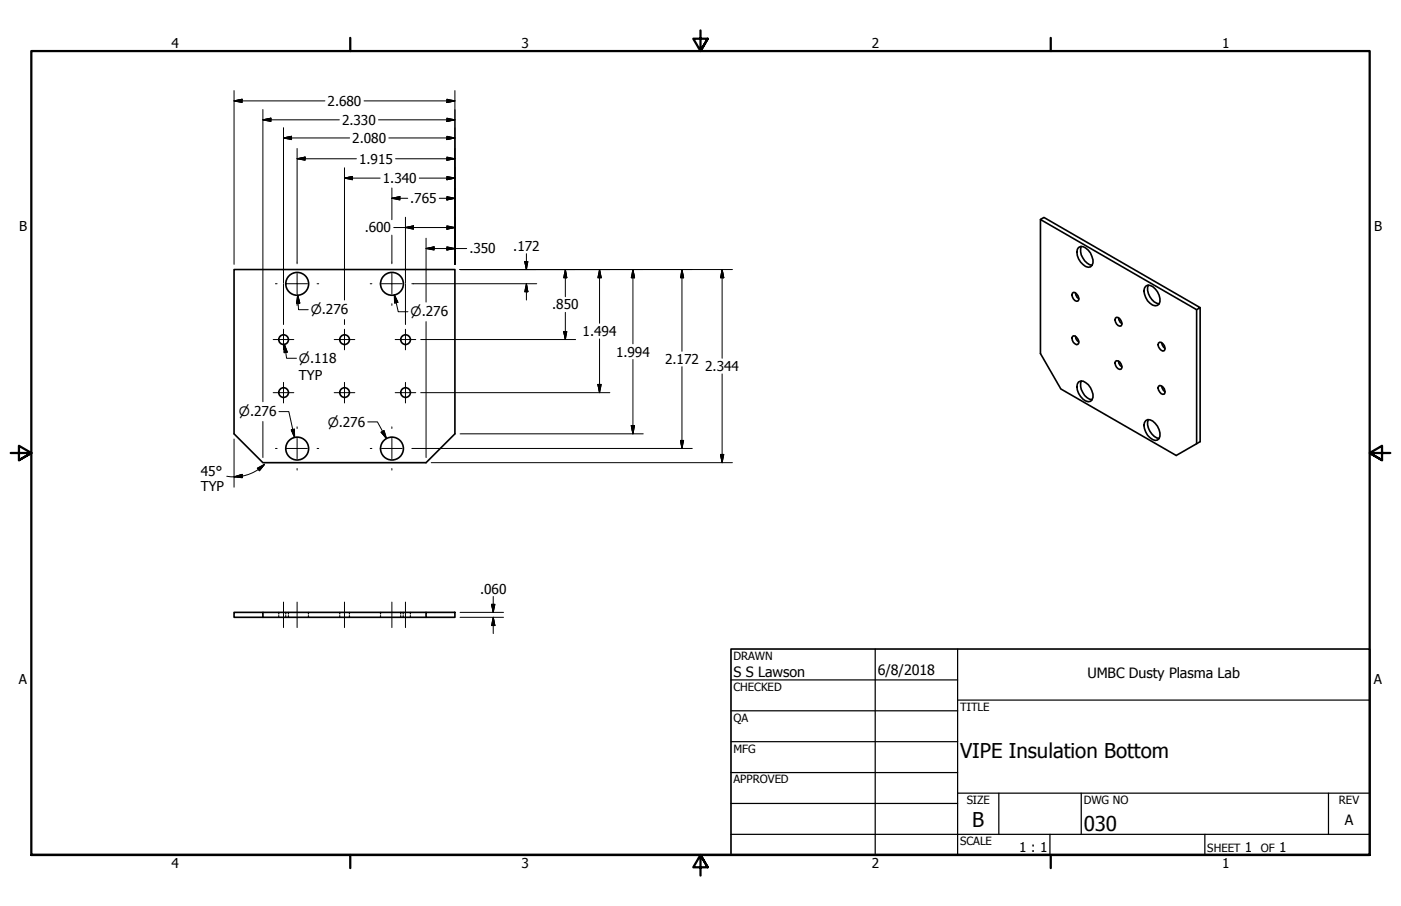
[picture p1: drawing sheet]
<svg xmlns="http://www.w3.org/2000/svg" width="432mm" height="279mm" viewBox="0 0 432 279" stroke-linecap="round" stroke-linejoin="round" font-family="sans-serif">
<!-- layer: Visible (ANSI) -->
<g fill="none" stroke="#000" stroke-width=".51">
<path d="M320.7 67.7l1.1-.6 48.1 27.8-1.1 .6M332.4 76.3a2.21 2.21 0 0 1 3 .9 5.9 5.9 0 0 1 1.5 3.9l-.4 .8a1.69 1.69 0 0 1-2.7-.3 4.1 4.1 0 0 1-1.4-5.3zM333.2 76a4.8 4.8 0 0 0 3.4 5.8M72.1 83.1h68.1v50.7l-8.9 8.9h-50.3l-8.9-8.9zM330.5 90.4l.3-.2a1.86 1.86 0 0 1 1.4 2.6 1.8 1.8 0 0 1-1.7-2.4zM331.5 90.4l.5 1.3 .5 .4M343.8 98.1l.3-.2a1.86 1.86 0 0 1 1.4 2.6 1.8 1.8 0 0 1-1.7-2.4zM344.7 98l.5 1.4 .6 .4M353.1 88.3a2.15 2.15 0 0 1 2.9 .8 4.6 4.6 0 0 1 1.3 4.6 1.8 1.8 0 0 1-2.8-.2 5.1 5.1 0 0 1-1.8-4.7zM353.9 87.9a4.7 4.7 0 0 0 3.4 5.8M369.9 94.9v41.3l-7.4 4.3-35.5-20.5-6.3-11v-41.3l48.1 27.8v41.3M330.5 103.8l.3-.2a1.83 1.83 0 0 1 1.4 2.6 1.72 1.72 0 0 1-1.7-2.4z"/>
<path d="M331.5 103.7l.1 .7 .9 1.1M332.4 117.8l.7-.3a3.9 3.9 0 0 1 3.4 3.1 2.42 2.42 0 0 1-.4 3.2 2.85 2.85 0 0 1-3-1.5 3.9 3.9 0 0 1-.7-4.5zM333.2 117.5a4.7 4.7 0 0 0 3.4 5.8M343.8 111.4l.3-.1a1.79 1.79 0 0 1 1.4 2.6 1.8 1.8 0 0 1-1.7-2.5zM344.7 111.4l.5 1.3 .6 .5M357.1 105.8l.3-.3a1.83 1.83 0 0 1 1.4 2.6 1.65 1.65 0 0 1-1.9-1.8zM357.1 119.1l.3-.2a1.86 1.86 0 0 1 1.4 2.6 1.87 1.87 0 0 1-1.7-2.4zM358 105.7l.2 .7 .9 1.1M358 119.1l.6 1.3 .5 .4M353.1 129.7a2.15 2.15 0 0 1 2.9 .9 4.6 4.6 0 0 1 1.3 4.7 1.76 1.76 0 0 1-2.8-.3 5.1 5.1 0 0 1-1.8-4.7zM353.9 129.4a4.7 4.7 0 0 0 3.4 5.8M72.1 188.8h8.9v1.6h-8.9z"/>
<path d="M81 188.8h50.3M81 190.4h50.3M131.3 188.8h8.9v1.6h-8.9z"/>
<circle cx="91.6" cy="87.5" r="3.5"/>
<circle cx="120.8" cy="87.5" r="3.5"/>
<circle cx="87.4" cy="104.7" r="1.49"/>
<circle cx="106.2" cy="104.7" r="1.49"/>
<circle cx="125" cy="104.7" r="1.49"/>
<circle cx="87.4" cy="121.1" r="1.49"/>
<circle cx="91.6" cy="138.3" r="3.5"/>
<circle cx="106.2" cy="121.1" r="1.49"/>
<circle cx="120.8" cy="138.3" r="3.5"/>
<circle cx="125" cy="121.1" r="1.49"/>
</g>
<!-- layer: Hidden (ANSI) -->
<g fill="none" stroke="#000" stroke-width=".38">
<path d="M85.9 188.8v.6M85.9 189.9v.5M88.1 188.8v.6M88.1 189.9v.5M88.9 188.8v.6M88.9 189.9v.5M95.1 188.8v.6M95.1 189.9v.5M104.7 188.8v.6M104.7 189.9v.5M107.7 188.8v.6M107.7 189.9v.5"/>
<path d="M117.3 188.8v.6M117.3 189.9v.5M123.5 188.8v.6M123.5 189.9v.5M124.3 188.8v.6M124.3 189.9v.5M126.5 188.8v.6M126.5 189.9v.5"/>
</g>
<!-- layer: Border (ANSI) -->
<path d="M107.9 11.7v4M215.9 9.4v6.3l-2.2-3.8h4.4l-2.2 3.8 2.2-3.8M323.8 11.7v4M3.3 139.7h6.4l-3.9-2.2v4.4l3.9-2.2-3.9 2.2M428.5 139.7h-6.4l3.9-2.2v4.4l-3.9-2.2 3.9 2.2M9.7 263.7v-248h412.4v248h-412.4h412.4M107.9 263.7v4M218.1 267.5l-2.2-3.8 2.2 3.8h-4.4l2.2-3.8v6.3M323.8 263.7v4" fill="none" stroke="#000" stroke-width=".7"/>
<!-- layer: Title (ANSI) -->
<g fill="none" stroke="#000" stroke-width=".38">
<path d="M225.3 209.7h69.8M225.3 219.2h69.8M269.7 200.2v63.5M295.1 215.9h127M295.1 200.2v63.5M225.3 228.7h69.8M225.3 238.3h69.8M225.3 257.3h196.8M225.3 247.8h69.8M295.1 244.6h127M307.8 244.6v12.7M323.6 257.3v6.4"/>
<path d="M333.2 244.6v12.7M371.3 257.3v6.4M409.4 244.6v12.7"/>
</g>
<path d="M225.3 200.2h196.8v63.5h-196.8z" fill="none" stroke="#000" stroke-width=".51"/>
<!-- layer: Dimension (ANSI) -->
<g fill="none" stroke="#000" stroke-width=".31">
<path d="M72.1 31.1l2.5-.5v1zM72.1 31.1h28M72.1 27.9v53.6M81 37l2.5-.6v1.1zM81 37h23.6M81 33.8v90.1M87.4 39.4v48M112.2 31.1h28M116.6 37h23.6M137.7 30.6l2.5 .5-2.5 .5zM137.7 36.4l2.5 .6-2.5 .5zM140.2 27.9v53.6"/>
<path d="M87.4 42.5l2.5-.5v1.1zM87.4 42.5h20.4M91.6 49l2.4-.5v.9zM91.6 49h18.3M91.6 45.8v35M106.2 54.9l2.4-.5v1zM106.2 54.9h11M106.2 51.8v40.7M119.8 42.5h20.4M120.8 58v9.8M121.9 49h18.3M129.2 54.9h11"/>
<path d="M137.7 54.4l2.5 .5-2.5 .5zM137.7 48.5l2.5 .5-2.5 .4zM137.7 42l2.5 .5-2.5 .6zM120.8 61.2l2.5-.6v1.1zM120.8 61.2h4.9M120.8 72.5v8.3M121.3 70.2h18.9M125 70.2l2.4-.5v1zM125 67v20.4M131.3 76.6l2.5-.5v1zM131.3 76.6h12.5M131.3 73.5v19.7"/>
<path d="M135.4 61.2h4.8M137.7 69.7l2.5 .5-2.5 .5zM137.7 60.6l2.5 .6-2.5 .5zM137.7 76.1l2.5 .5-2.5 .5zM162.2 78.2v4.9M87.4 87.6v12.5M91.8 91l.6 2.5h-1zM91.8 91l.2 4.5h3M106.2 98.6v1.5M121.5 90.9l1.1 2.3-1 .3zM121.5 90.9l1.2 5.2h3M125 87.6v12.5"/>
<path d="M127.4 87.5h38M131.3 99.2v41.9M141.8 83.1h83.9M161.7 80.6h1l-.5 2.5zM162.2 87.5l.5 2.5h-1zM162.2 87.5v5M174.2 83.1l.5 2.6h-1zM174.2 83.1v8.4M174.2 96.3v8.4M184.8 83.1l.5 2.6h-1zM184.8 83.1v16.6M195.1 83.1l.5 2.6h-1z"/>
<path d="M195.1 83.1v22.9M210.2 83.1l.5 2.6h-1zM210.2 83.1v25.2M222.6 83.1l.5 2.6h-1zM222.6 83.1v27.4M87.6 106.2l.9 2.4-.9 .2zM87.6 106.2l.7 4.3h3.1M129.7 104.7h47.7M173.7 102.2h1l-.5 2.5zM184.3 118.6h1l-.5 2.5zM184.8 104.5v16.6M195.1 110.9v22.9"/>
<path d="M210.2 113.1v25.2M222.6 115.3v27.4M72.1 135.4v14.8M81 130v11.1M86 126.9h3l1.8 8M89.8 132.6l.9-.3 .1 2.6zM113.3 130.1h3l2.8 5.2M117.5 133.3l.9-.5 .7 2.5zM127.4 138.3h86M129.7 121.1h58.3M141.8 133.8h56.4M194.6 131.3h1l-.5 2.5z"/>
<path d="M209.7 135.8h1l-.5 2.5zM69.9 146.9l2.3 .2M72.1 147.1l2.5-.8 .1 1zM74.6 146.8l-2.5 .3M79.3 144.4l2.2-1.2-1.6 2zM79.6 144.8a13.3 13.3 0 0 1-4.9 2M81.5 143.2l-1.9 1.6M132.9 142.7h92.8M222.1 140.1h1l-.5 2.6zM141.8 190.4h13.4M141.8 188.8h13.4M151.5 186.4h1l-.5 2.4z"/>
<path d="M152 190.4l.5 2.5h-1zM152 184v4.8M152 190.4v5"/>
</g>
<g fill="#000" stroke="#000" stroke-width=".31">
<path d="M72.1 31.1l2.5-.5zM72.1 31.1l2.5-.5v1zM81 37l2.5-.6zM81 37l2.5-.6v1.1zM137.7 31.6l2.5-.5zM137.7 30.6l2.5 .5-2.5 .5zM137.7 37.5l2.5-.5zM137.7 36.4l2.5 .6-2.5 .5zM87.4 42.5l2.5-.5zM87.4 42.5l2.5-.5v1.1zM91.6 49l2.4-.5zM91.6 49l2.4-.5v.9z"/>
<path d="M106.2 54.9l2.4-.5zM106.2 54.9l2.4-.5v1zM137.7 55.4l2.5-.5zM137.7 54.4l2.5 .5-2.5 .5zM137.7 49.4l2.5-.4zM137.7 48.5l2.5 .5-2.5 .4zM137.7 43.1l2.5-.6zM137.7 42l2.5 .5-2.5 .6zM120.8 61.2l2.5-.6zM120.8 61.2l2.5-.6v1.1zM125 70.2l2.4-.5zM125 70.2l2.4-.5v1z"/>
<path d="M131.3 76.6l2.5-.5zM131.3 76.6l2.5-.5v1zM137.7 70.7l2.5-.5zM137.7 69.7l2.5 .5-2.5 .5zM137.7 61.7l2.5-.5zM137.7 60.6l2.5 .6-2.5 .5zM137.7 77.1l2.5-.5zM137.7 76.1l2.5 .5-2.5 .5zM91.8 91l.6 2.5zM91.8 91l.6 2.5h-1zM121.5 90.9l1.1 2.3zM121.5 90.9l1.1 2.3-1 .3z"/>
<path d="M161.7 80.6l.5 2.5zM161.7 80.6h1l-.5 2.5zM162.2 87.5l.5 2.5zM162.2 87.5l.5 2.5h-1zM174.2 83.1l.5 2.6zM174.2 83.1l.5 2.6h-1zM184.8 83.1l.5 2.6zM184.8 83.1l.5 2.6h-1zM195.1 83.1l.5 2.6zM195.1 83.1l.5 2.6h-1zM210.2 83.1l.5 2.6zM210.2 83.1l.5 2.6h-1z"/>
<path d="M222.6 83.1l.5 2.6zM222.6 83.1l.5 2.6h-1zM87.6 106.2l.9 2.4zM87.6 106.2l.9 2.4-.9 .2zM173.7 102.2l.5 2.5zM173.7 102.2h1l-.5 2.5zM184.3 118.6l.5 2.5zM184.3 118.6h1l-.5 2.5zM89.8 132.6l1 2.3zM89.8 132.6l.9-.3 .1 2.6zM117.5 133.3l1.6 2zM117.5 133.3l.9-.5 .7 2.5z"/>
<path d="M194.6 131.3l.5 2.5zM194.6 131.3h1l-.5 2.5zM209.7 135.8l.5 2.5zM209.7 135.8h1l-.5 2.5zM72.1 147.1l2.5-.8zM72.1 147.1l2.5-.8 .1 1zM81.5 143.2l-1.6 2zM79.3 144.4l2.2-1.2-1.6 2zM222.1 140.1l.5 2.6zM222.1 140.1h1l-.5 2.6zM151.5 186.4l.5 2.4zM151.5 186.4h1l-.5 2.4z"/>
<path d="M152 190.4l.5 2.5zM152 190.4l.5 2.5h-1z"/>
</g>
<!-- layer: Center Mark (ANSI) -->
<g fill="none" stroke="#000" stroke-width=".31">
<path d="M84.9 87.5h.5M88.4 87.5h6.3M91.6 80.8v.5M91.6 84.3v6.4M91.6 93.7v.5M97.7 87.5h.5M114.1 87.5h.5M117.6 87.5h6.4M120.8 80.8v.5M120.8 84.3v6.4M120.8 93.7v.5M126.9 87.5h.5"/>
<path d="M84.2 104.7h6.4M87.4 101.5v6.4M87.4 117.9v6.4M103 104.7h6.3M106.2 101.5v6.4M106.2 117.9v6.4M121.8 104.7h6.3M125 101.5v6.4M125 117.9v6.4M84.2 121.1h6.4M84.9 138.3h.5M88.4 138.3h6.3"/>
<path d="M91.6 131.6v.5M91.6 135.1v6.4M97.7 138.3h.5M103 121.1h6.3M114.1 138.3h.5M117.6 138.3h6.4M120.8 131.6v.5M120.8 135.1v6.4M121.8 121.1h6.3M126.9 138.3h.5M91.6 144.5v.5M120.8 144.5v.5"/>
</g>
<!-- layer: Centerline (ANSI) -->
<path d="M87.4 185.7v7.8M91.6 185.7v7.8M106.2 185.7v7.8M120.8 185.7v7.8M125 185.7v7.8" fill="none" stroke="#000" stroke-width=".31"/>
<g font-size="6.3">
<text x="295.9" y="233.7">VIPE Insulation Bottom</text>
<text x="299.7" y="255.1">B</text>
<text x="334" y="256.4">030</text>
</g>
<g font-size="4.4">
<text x="226.1" y="208.9">S S Lawson</text>
<text x="270.5" y="208.2">6/8/2018</text>
<text x="335.2" y="209.2">UMBC Dusty Plasma Lab</text>
<text x="414.5" y="254.4">A</text>
</g>
<g font-size="4.2">
<text x="52.8" y="14.7">4</text>
<text x="160.8" y="14.7">3</text>
<text x="268.7" y="14.7">2</text>
<text x="376.7" y="14.7">1</text>
<text x="101" y="32.6">2.680</text>
<text x="105.4" y="38.5">2.330</text>
<text x="108.6" y="44.1">2.080</text>
<text x="110.7" y="50.5">1.915</text>
<text x="118" y="56.5">1.340</text>
<text x="126.4" y="62.7">.765</text>
<text x="5.9" y="71.4">B</text>
<text x="112.4" y="71.7">.600</text>
<text x="423.5" y="71.4">B</text>
<text x="158.2" y="77.5">.172</text>
<text x="144.7" y="78.2">.350</text>
<text x="170.2" y="95.4">.850</text>
<text x="179.6" y="103.6">1.494</text>
<text x="189.9" y="110">1.994</text>
<text x="205" y="112.3">2.172</text>
<text x="92.1" y="117.3">TYP</text>
<text x="217.4" y="114.4">2.344</text>
<text x="61.9" y="146.8">45°</text>
<text x="61.9" y="151.4">TYP</text>
<text x="148" y="183.1">.060</text>
<text x="5.8" y="211.1">A</text>
<text x="423.4" y="211.1">A</text>
<text x="314.1" y="262.9">1 : 1</text>
<text x="383.7" y="262.8">1</text>
<text x="394.2" y="262.8">1</text>
<text x="52.8" y="267.7">4</text>
<text x="160.8" y="267.7">3</text>
<text x="268.7" y="267.7">2</text>
<text x="376.7" y="267.7">1</text>
</g>
<g font-size="4">
<text x="95.8" y="97">⌀.276</text>
<text x="126.6" y="97.6">⌀.276</text>
<text x="92.1" y="112">⌀.118</text>
<text x="73.7" y="128.4">⌀.276</text>
<text x="101" y="131.6">⌀.276</text>
</g>
<g font-size="3.5">
<text x="226.1" y="203.5">DRAWN</text>
<text x="226.1" y="213">CHECKED</text>
<text x="295.9" y="219.2">TITLE</text>
<text x="226.1" y="222.6">QA</text>
<text x="226.1" y="232.1">MFG</text>
<text x="226.1" y="241.6">APPROVED</text>
<text x="297.9" y="248">SIZE</text>
<text x="334" y="248">DWG NO</text>
<text x="412.7" y="247.9">REV</text>
<text x="295.9" y="260.7">SCALE</text>
<text x="372.1" y="262.8">SHEET</text>
<text x="388.6" y="262.8">OF</text>
</g>
</svg>
